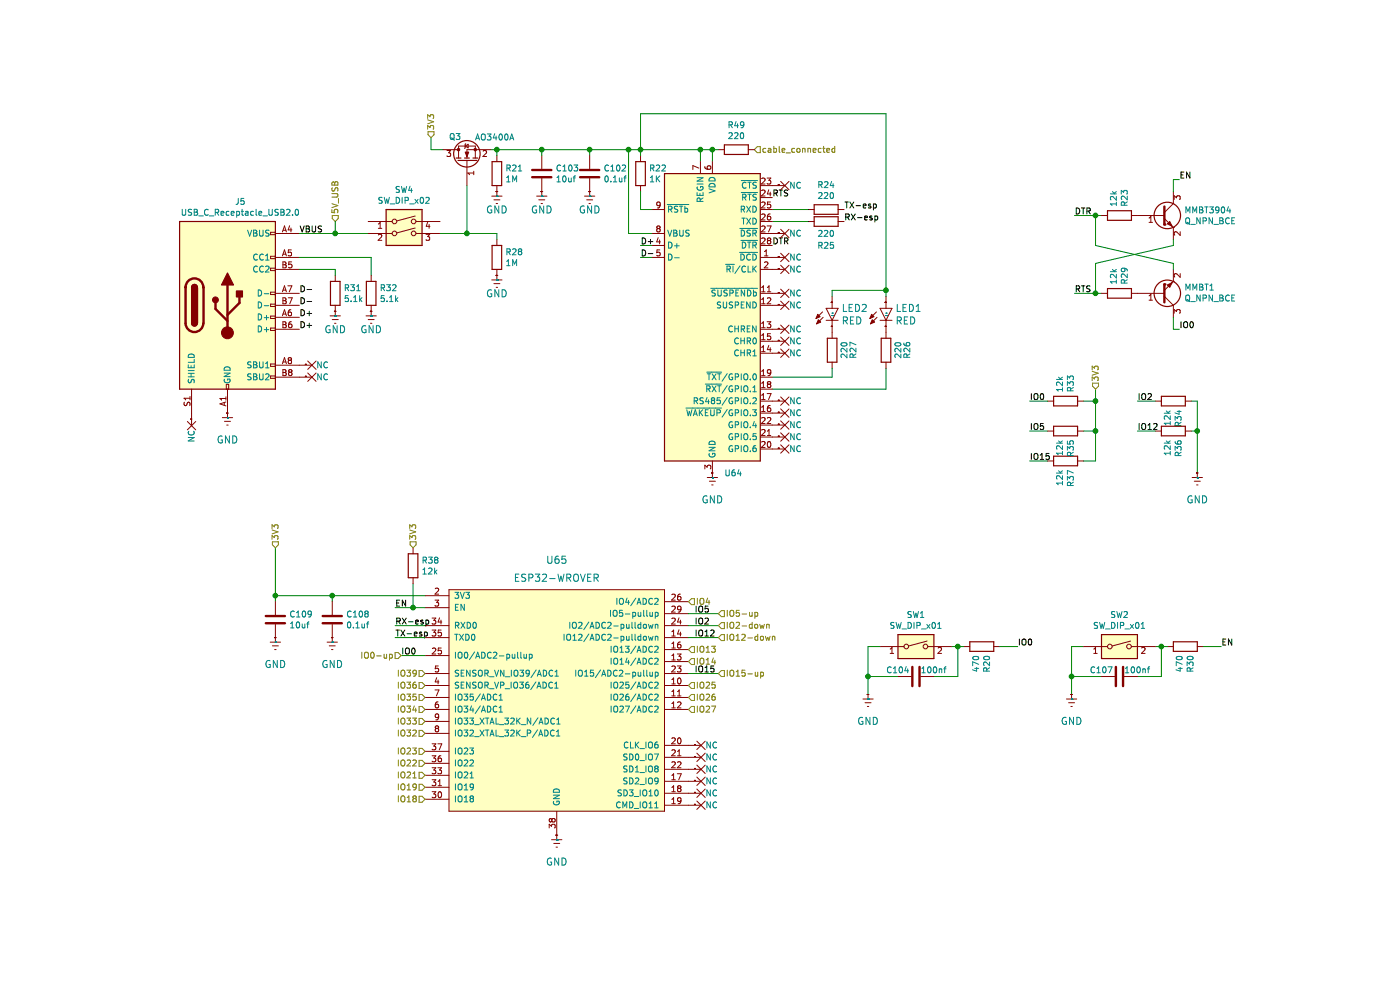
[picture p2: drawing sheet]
EESchema Schematic File Version 4
EELAYER 30 0
EELAYER END
$Descr A4 11693 8268
encoding utf-8
Sheet 3 8
Title ""
Date ""
Rev ""
Comp ""
Comment1 ""
Comment2 ""
Comment3 ""
Comment4 ""
$EndDescr
$Comp
L B.B-rescue:ESP32-WROVER-B.B-eagle-import-B.B-rescue U65
U 1 1
P 4650 5775
F 0 "U65" H 4650 6875 60  0000 C CNN
F 1 "ESP32-WROVER" H 4650 6725 60  0000 C CNN
F 2 "BB:ESP32-WROVER" H 5100 5475 60  0001 C CNN
F 3 "https://www.espressif.com/sites/default/files/documentation/esp32-wrover-b_datasheet_en.pdf" H 5100 5475 60  0001 C CNN
F 4 "C503591" H 4650 5775 50  0001 C CNN "LCSC"
	1    4650 5775
	1    0    0    -1  
$EndComp
$Comp
L B.B-rescue:GND-B.B-eagle-import #GND0129
U 1 1
P 4650 7075
F 0 "#GND0129" H 4650 7075 50  0001 C CNN
F 1 "GND" H 4650 6954 59  0000 C CNN
F 2 "" H 4650 7075 50  0001 C CNN
F 3 "" H 4650 7075 50  0001 C CNN
	1    4650 7075
	1    0    0    -1  
$EndComp
$Comp
L B.B-rescue:USB_C_Receptacle_USB2.0-Connector-B.B-rescue J5
U 1 1
P 1900 2550
F 0 "J5" H 2007 3417 50  0000 C CNN
F 1 "USB_C_Receptacle_USB2.0" H 2007 3326 50  0000 C CNN
F 2 "BB:USB_C_Female-16Pin-HPJF" H 2050 2550 50  0001 C CNN
F 3 "https://www.usb.org/sites/default/files/documents/usb_type-c.zip" H 2050 2550 50  0001 C CNN
	1    1900 2550
	1    0    0    -1  
$EndComp
$Comp
L B.B-rescue:GND-B.B-eagle-import #GND0122
U 1 1
P 1900 3550
F 0 "#GND0122" H 1900 3550 50  0001 C CNN
F 1 "GND" H 1900 3429 59  0000 C CNN
F 2 "" H 1900 3550 50  0001 C CNN
F 3 "" H 1900 3550 50  0001 C CNN
	1    1900 3550
	1    0    0    -1  
$EndComp
$Comp
L B.B-rescue:R-Device-B.B-rescue R31
U 1 1
P 2800 2450
F 0 "R31" H 2870 2496 50  0000 L CNN
F 1 "5.1k" H 2870 2405 50  0000 L CNN
F 2 "Resistor_SMD:R_0402_1005Metric" V 2730 2450 50  0001 C CNN
F 3 "~" H 2800 2450 50  0001 C CNN
F 4 "C25905" H 2800 2450 50  0001 C CNN "LCSC"
	1    2800 2450
	1    0    0    -1  
$EndComp
Wire Wire Line
	2500 2250 2800 2250
Wire Wire Line
	2800 2250 2800 2300
Wire Wire Line
	3100 2300 3100 2150
$Comp
L B.B-rescue:GND-B.B-eagle-import #GND0118
U 1 1
P 2800 2700
F 0 "#GND0118" H 2800 2700 50  0001 C CNN
F 1 "GND" H 2800 2650 59  0000 C CNN
F 2 "" H 2800 2700 50  0001 C CNN
F 3 "" H 2800 2700 50  0001 C CNN
	1    2800 2700
	1    0    0    -1  
$EndComp
$Comp
L B.B-rescue:GND-B.B-eagle-import #GND0119
U 1 1
P 3100 2700
F 0 "#GND0119" H 3100 2700 50  0001 C CNN
F 1 "GND" H 3100 2650 59  0000 C CNN
F 2 "" H 3100 2700 50  0001 C CNN
F 3 "" H 3100 2700 50  0001 C CNN
	1    3100 2700
	1    0    0    -1  
$EndComp
Wire Wire Line
	3600 1250 3600 1150
Wire Wire Line
	2300 4575 2300 4975
Wire Wire Line
	9800 2650 9800 2750
Wire Wire Line
	9800 2750 9850 2750
Wire Wire Line
	9800 1600 9800 1500
Wire Wire Line
	9800 1500 9850 1500
Wire Wire Line
	3300 5075 3450 5075
Wire Wire Line
	3450 4875 3450 5075
Wire Wire Line
	3450 5075 3550 5075
Connection ~ 3450 5075
$Comp
L B.B-rescue:R-Device-B.B-rescue R33
U 1 1
P 8900 3350
F 0 "R33" H 8970 3396 50  0000 L CNN
F 1 "12k" H 8970 3305 50  0000 L CNN
F 2 "Resistor_SMD:R_0402_1005Metric" V 8830 3350 50  0001 C CNN
F 3 "~" H 8900 3350 50  0001 C CNN
F 4 "C25752" H 8900 3350 50  0001 C CNN "LCSC"
	1    8900 3350
	0    1    -1   0   
$EndComp
$Comp
L B.B-rescue:R-Device-B.B-rescue R37
U 1 1
P 8900 3850
F 0 "R37" H 8970 3896 50  0000 L CNN
F 1 "12k" H 8970 3805 50  0000 L CNN
F 2 "Resistor_SMD:R_0402_1005Metric" V 8830 3850 50  0001 C CNN
F 3 "~" H 8900 3850 50  0001 C CNN
F 4 "C25752" H 8900 3850 50  0001 C CNN "LCSC"
	1    8900 3850
	0    1    1    0   
$EndComp
$Comp
L B.B-rescue:R-Device-B.B-rescue R35
U 1 1
P 8900 3600
F 0 "R35" H 8970 3646 50  0000 L CNN
F 1 "12k" H 8970 3555 50  0000 L CNN
F 2 "Resistor_SMD:R_0402_1005Metric" V 8830 3600 50  0001 C CNN
F 3 "~" H 8900 3600 50  0001 C CNN
F 4 "C25752" H 8900 3600 50  0001 C CNN "LCSC"
	1    8900 3600
	0    1    1    0   
$EndComp
Wire Wire Line
	9150 3250 9150 3350
Wire Wire Line
	9150 3850 9050 3850
Wire Wire Line
	9050 3600 9150 3600
Connection ~ 9150 3600
Wire Wire Line
	9150 3600 9150 3850
Wire Wire Line
	9050 3350 9150 3350
Connection ~ 9150 3350
Wire Wire Line
	9150 3350 9150 3600
$Comp
L B.B-rescue:C-Device-B.B-rescue C103
U 1 1
P 4525 1450
F 0 "C103" H 4640 1496 50  0000 L CNN
F 1 "10uf" H 4640 1405 50  0000 L CNN
F 2 "Capacitor_SMD:C_0805_2012Metric" H 4563 1300 50  0001 C CNN
F 3 "~" H 4525 1450 50  0001 C CNN
F 4 "C15850" H 4525 1450 50  0001 C CNN "LCSC"
	1    4525 1450
	1    0    0    -1  
$EndComp
$Comp
L B.B-rescue:GND-B.B-eagle-import #GND0111
U 1 1
P 4525 1700
F 0 "#GND0111" H 4525 1700 50  0001 C CNN
F 1 "GND" H 4525 1650 59  0000 C CNN
F 2 "" H 4525 1700 50  0001 C CNN
F 3 "" H 4525 1700 50  0001 C CNN
	1    4525 1700
	1    0    0    -1  
$EndComp
Wire Wire Line
	4525 1300 4525 1250
$Comp
L B.B-rescue:GND-B.B-eagle-import #GND0110
U 1 1
P 4925 1700
F 0 "#GND0110" H 4925 1700 50  0001 C CNN
F 1 "GND" H 4925 1650 59  0000 C CNN
F 2 "" H 4925 1700 50  0001 C CNN
F 3 "" H 4925 1700 50  0001 C CNN
	1    4925 1700
	1    0    0    -1  
$EndComp
Wire Wire Line
	4925 1300 4925 1250
Text Label 2500 2750 0    50   ~ 0
D+
Text Label 2500 2650 0    50   ~ 0
D+
Text Label 2500 2550 0    50   ~ 0
D-
Text Label 2500 2450 0    50   ~ 0
D-
$Comp
L B.B-rescue:R-Device-B.B-rescue R34
U 1 1
P 9800 3350
F 0 "R34" H 9870 3396 50  0000 L CNN
F 1 "12k" H 9870 3305 50  0000 L CNN
F 2 "Resistor_SMD:R_0402_1005Metric" V 9730 3350 50  0001 C CNN
F 3 "~" H 9800 3350 50  0001 C CNN
F 4 "C25752" H 9800 3350 50  0001 C CNN "LCSC"
	1    9800 3350
	0    1    1    0   
$EndComp
$Comp
L B.B-rescue:R-Device-B.B-rescue R36
U 1 1
P 9800 3600
F 0 "R36" H 9870 3646 50  0000 L CNN
F 1 "12k" H 9870 3555 50  0000 L CNN
F 2 "Resistor_SMD:R_0402_1005Metric" V 9730 3600 50  0001 C CNN
F 3 "~" H 9800 3600 50  0001 C CNN
F 4 "C25752" H 9800 3600 50  0001 C CNN "LCSC"
	1    9800 3600
	0    1    1    0   
$EndComp
Wire Wire Line
	9950 3350 10000 3350
Wire Wire Line
	10000 3350 10000 3600
Wire Wire Line
	9950 3600 10000 3600
Connection ~ 10000 3600
Wire Wire Line
	10000 3600 10000 3950
$Comp
L B.B-rescue:GND-B.B-eagle-import #GND0123
U 1 1
P 10000 4050
F 0 "#GND0123" H 10000 4050 50  0001 C CNN
F 1 "GND" H 10000 3929 59  0000 C CNN
F 2 "" H 10000 4050 50  0001 C CNN
F 3 "" H 10000 4050 50  0001 C CNN
	1    10000 4050
	1    0    0    -1  
$EndComp
Wire Wire Line
	3350 5475 3550 5475
Text HLabel 3350 5475 0    50   Input ~ 0
IO0-up
Wire Wire Line
	5750 5125 6000 5125
Wire Wire Line
	5750 5225 6000 5225
Wire Wire Line
	5750 5325 6000 5325
Wire Wire Line
	5750 5625 6000 5625
Text HLabel 6000 5125 2    50   Input ~ 0
IO5-up
Text HLabel 6000 5225 2    50   Input ~ 0
IO2-down
Text HLabel 6000 5325 2    50   Input ~ 0
IO12-down
Text HLabel 6000 5625 2    50   Input ~ 0
IO15-up
Text Label 3300 5075 0    50   ~ 0
EN
Text Label 3300 5225 0    50   ~ 0
RX-esp
Wire Wire Line
	3300 5225 3550 5225
Text Label 3300 5325 0    50   ~ 0
TX-esp
Wire Wire Line
	3300 5325 3550 5325
Text Label 3350 5475 0    50   ~ 0
IO0
Text Label 5800 5125 0    50   ~ 0
IO5
Text Label 5800 5225 0    50   ~ 0
IO2
Text Label 5800 5325 0    50   ~ 0
IO12
Text Label 5800 5625 0    50   ~ 0
IO15
Text Label 8600 3350 0    50   ~ 0
IO0
Text Label 8600 3600 0    50   ~ 0
IO5
Text Label 8600 3850 0    50   ~ 0
IO15
Wire Wire Line
	8600 3850 8750 3850
Wire Wire Line
	8600 3600 8750 3600
Wire Wire Line
	8600 3350 8750 3350
Text Label 9500 3350 0    50   ~ 0
IO2
Text Label 9500 3600 0    50   ~ 0
IO12
Wire Wire Line
	9500 3600 9650 3600
Wire Wire Line
	9500 3350 9650 3350
Text Label 9850 2750 0    50   ~ 0
IO0
Text Label 9850 1500 0    50   ~ 0
EN
Text Label 8975 1800 0    50   ~ 0
DTR
Text Label 8975 2450 0    50   ~ 0
RTS
Text HLabel 5750 5025 2    50   Input ~ 0
IO4
Text HLabel 5750 5425 2    50   Input ~ 0
IO13
Text HLabel 5750 5525 2    50   Input ~ 0
IO14
Text HLabel 5750 5725 2    50   Input ~ 0
IO25
Text HLabel 5750 5825 2    50   Input ~ 0
IO26
Text HLabel 5750 5925 2    50   Input ~ 0
IO27
Text HLabel 3550 5625 0    50   Input ~ 0
IO39
Text HLabel 3550 5725 0    50   Input ~ 0
IO36
Text HLabel 3550 5825 0    50   Input ~ 0
IO35
Text HLabel 3550 5925 0    50   Input ~ 0
IO34
Text HLabel 3550 6025 0    50   Input ~ 0
IO33
Text HLabel 3550 6125 0    50   Input ~ 0
IO32
Text HLabel 3550 6275 0    50   Input ~ 0
IO23
Text HLabel 3550 6375 0    50   Input ~ 0
IO22
Text HLabel 3550 6475 0    50   Input ~ 0
IO21
Text HLabel 3550 6575 0    50   Input ~ 0
IO19
Text HLabel 3550 6675 0    50   Input ~ 0
IO18
Wire Wire Line
	3700 1250 3600 1250
$Comp
L B.B-rescue:R-Device-B.B-rescue R28
U 1 1
P 4150 2150
F 0 "R28" H 4220 2196 50  0000 L CNN
F 1 "1M" H 4220 2105 50  0000 L CNN
F 2 "Resistor_SMD:R_0402_1005Metric" V 4080 2150 50  0001 C CNN
F 3 "~" H 4150 2150 50  0001 C CNN
F 4 "C26083" H 4150 2150 50  0001 C CNN "LCSC"
	1    4150 2150
	1    0    0    -1  
$EndComp
Wire Wire Line
	4150 2000 4150 1950
$Comp
L B.B-rescue:GND-B.B-eagle-import #GND0113
U 1 1
P 4150 2400
F 0 "#GND0113" H 4150 2400 50  0001 C CNN
F 1 "GND" H 4150 2350 59  0000 C CNN
F 2 "" H 4150 2400 50  0001 C CNN
F 3 "" H 4150 2400 50  0001 C CNN
	1    4150 2400
	1    0    0    -1  
$EndComp
Wire Wire Line
	3100 2150 2500 2150
Wire Wire Line
	2500 1950 2800 1950
$Comp
L B.B-rescue:SW_DIP_x01-Switch-B.B-rescue SW1
U 1 1
P 7650 5400
F 0 "SW1" H 7650 5667 50  0000 C CNN
F 1 "SW_DIP_x01" H 7650 5576 50  0000 C CNN
F 2 "Button_Switch_SMD:SW_Push_1P1T_NO_CK_KSC6xxJ" H 7650 5400 50  0001 C CNN
F 3 "~" H 7650 5400 50  0001 C CNN
F 4 "C318889" H 7650 5400 50  0001 C CNN "LCSC"
	1    7650 5400
	1    0    0    -1  
$EndComp
$Comp
L B.B-rescue:R-Device-B.B-rescue R20
U 1 1
P 8200 5400
F 0 "R20" H 8270 5446 50  0000 L CNN
F 1 "470" H 8270 5355 50  0000 L CNN
F 2 "Resistor_SMD:R_0402_1005Metric" V 8130 5400 50  0001 C CNN
F 3 "~" H 8200 5400 50  0001 C CNN
F 4 "C25117" H 8200 5400 50  0001 C CNN "LCSC"
	1    8200 5400
	0    1    1    0   
$EndComp
Wire Wire Line
	7350 5400 7250 5400
Wire Wire Line
	7250 5400 7250 5650
Wire Wire Line
	7500 5650 7250 5650
Connection ~ 7250 5650
Wire Wire Line
	7250 5650 7250 5800
$Comp
L B.B-rescue:GND-B.B-eagle-import #GND0112
U 1 1
P 7250 5900
F 0 "#GND0112" H 7250 5900 50  0001 C CNN
F 1 "GND" H 7250 5779 59  0000 C CNN
F 2 "" H 7250 5900 50  0001 C CNN
F 3 "" H 7250 5900 50  0001 C CNN
	1    7250 5900
	1    0    0    -1  
$EndComp
Wire Wire Line
	7800 5650 8000 5650
Wire Wire Line
	8000 5650 8000 5400
Wire Wire Line
	8000 5400 7950 5400
Wire Wire Line
	8000 5400 8050 5400
Connection ~ 8000 5400
$Comp
L B.B-rescue:R-Device-B.B-rescue R30
U 1 1
P 9900 5400
F 0 "R30" H 9970 5446 50  0000 L CNN
F 1 "470" H 9970 5355 50  0000 L CNN
F 2 "Resistor_SMD:R_0402_1005Metric" V 9830 5400 50  0001 C CNN
F 3 "~" H 9900 5400 50  0001 C CNN
F 4 "C25117" H 9900 5400 50  0001 C CNN "LCSC"
	1    9900 5400
	0    1    1    0   
$EndComp
Wire Wire Line
	9050 5400 8950 5400
Wire Wire Line
	8950 5400 8950 5650
Wire Wire Line
	9200 5650 8950 5650
Connection ~ 8950 5650
Wire Wire Line
	8950 5650 8950 5800
$Comp
L B.B-rescue:GND-B.B-eagle-import #GND0120
U 1 1
P 8950 5900
F 0 "#GND0120" H 8950 5900 50  0001 C CNN
F 1 "GND" H 8950 5779 59  0000 C CNN
F 2 "" H 8950 5900 50  0001 C CNN
F 3 "" H 8950 5900 50  0001 C CNN
	1    8950 5900
	1    0    0    -1  
$EndComp
Wire Wire Line
	9500 5650 9700 5650
Wire Wire Line
	9700 5650 9700 5400
Wire Wire Line
	9700 5400 9650 5400
Wire Wire Line
	9700 5400 9750 5400
Connection ~ 9700 5400
Wire Wire Line
	8350 5400 8500 5400
Text Label 8500 5400 0    50   ~ 0
IO0
Text Label 10200 5400 0    50   ~ 0
EN
$Comp
L B.B-rescue:R-Device-B.B-rescue R21
U 1 1
P 4150 1450
F 0 "R21" H 4220 1496 50  0000 L CNN
F 1 "1M" H 4220 1405 50  0000 L CNN
F 2 "Resistor_SMD:R_0402_1005Metric" V 4080 1450 50  0001 C CNN
F 3 "~" H 4150 1450 50  0001 C CNN
F 4 "C26083" H 4150 1450 50  0001 C CNN "LCSC"
	1    4150 1450
	1    0    0    -1  
$EndComp
Wire Wire Line
	4150 1300 4150 1250
$Comp
L B.B-rescue:GND-B.B-eagle-import #GND0109
U 1 1
P 4150 1700
F 0 "#GND0109" H 4150 1700 50  0001 C CNN
F 1 "GND" H 4150 1650 59  0000 C CNN
F 2 "" H 4150 1700 50  0001 C CNN
F 3 "" H 4150 1700 50  0001 C CNN
	1    4150 1700
	1    0    0    -1  
$EndComp
Wire Wire Line
	4100 1250 4150 1250
Text Label 6450 2050 0    50   ~ 0
DTR
Text Label 7050 1850 0    50   ~ 0
RX-esp
Text Label 7050 1750 0    50   ~ 0
TX-esp
Text Label 6450 1650 0    50   ~ 0
RTS
Text Label 5350 2150 0    50   ~ 0
D-
Wire Wire Line
	5450 2150 5350 2150
Wire Wire Line
	5450 2050 5350 2050
Text Label 5350 2050 0    50   ~ 0
D+
Wire Wire Line
	5950 1250 5950 1350
Wire Wire Line
	5850 1250 5950 1250
Wire Wire Line
	5850 1350 5850 1250
$Comp
L B.B-rescue:GND-B.B-eagle-import #GND0124
U 1 1
P 5950 4050
F 0 "#GND0124" H 5950 4050 50  0001 C CNN
F 1 "GND" H 5950 3929 59  0000 C CNN
F 2 "" H 5950 4050 50  0001 C CNN
F 3 "" H 5950 4050 50  0001 C CNN
	1    5950 4050
	1    0    0    -1  
$EndComp
Connection ~ 5850 1250
$Comp
L B.B-rescue:R-Device-B.B-rescue R22
U 1 1
P 5350 1450
F 0 "R22" H 5420 1496 50  0000 L CNN
F 1 "1K" H 5420 1405 50  0000 L CNN
F 2 "Resistor_SMD:R_0402_1005Metric" V 5280 1450 50  0001 C CNN
F 3 "~" H 5350 1450 50  0001 C CNN
F 4 "C11702" H 5350 1450 50  0001 C CNN "LCSC"
	1    5350 1450
	1    0    0    -1  
$EndComp
Wire Wire Line
	5350 1600 5350 1750
Wire Wire Line
	5350 1750 5450 1750
Wire Wire Line
	5350 1300 5350 1250
Connection ~ 5350 1250
Wire Wire Line
	5350 1250 5850 1250
Text Label 2500 1950 0    50   ~ 0
VBUS
Wire Wire Line
	8975 2450 9150 2450
Wire Wire Line
	8975 1800 9150 1800
$Comp
L B.B-rescue:R-Device-B.B-rescue R23
U 1 1
P 9350 1800
F 0 "R23" H 9420 1846 50  0000 L CNN
F 1 "12k" H 9420 1755 50  0000 L CNN
F 2 "Resistor_SMD:R_0402_1005Metric" V 9280 1800 50  0001 C CNN
F 3 "~" H 9350 1800 50  0001 C CNN
F 4 "C25752" H 9350 1800 50  0001 C CNN "LCSC"
	1    9350 1800
	0    1    -1   0   
$EndComp
$Comp
L B.B-rescue:R-Device-B.B-rescue R29
U 1 1
P 9350 2450
F 0 "R29" H 9420 2496 50  0000 L CNN
F 1 "12k" H 9420 2405 50  0000 L CNN
F 2 "Resistor_SMD:R_0402_1005Metric" V 9280 2450 50  0001 C CNN
F 3 "~" H 9350 2450 50  0001 C CNN
F 4 "C25752" H 9350 2450 50  0001 C CNN "LCSC"
	1    9350 2450
	0    1    -1   0   
$EndComp
Wire Wire Line
	9150 2450 9150 2200
Wire Wire Line
	9150 2200 9800 2050
Connection ~ 9150 2450
Wire Wire Line
	9150 2450 9200 2450
Wire Wire Line
	9800 2050 9800 2000
Wire Wire Line
	9800 2250 9800 2200
Wire Wire Line
	9800 2200 9150 2050
Wire Wire Line
	9150 2050 9150 1800
Connection ~ 9150 1800
Wire Wire Line
	9150 1800 9200 1800
Text HLabel 2300 4575 1    50   Input ~ 0
3V3
Text HLabel 3450 4575 1    50   Input ~ 0
3V3
Text HLabel 3600 1150 1    50   Input ~ 0
3V3
Text HLabel 9150 3250 1    50   Input ~ 0
3V3
$Comp
L B.B-rescue:NC-B.B-eagle-import #NC19
U 1 1
P 5750 6225
F 0 "#NC19" H 5750 6225 50  0001 C CNN
F 1 "NC" H 5750 6225 50  0001 C CNN
F 2 "" H 5750 6225 50  0001 C CNN
F 3 "" H 5750 6225 50  0001 C CNN
	1    5750 6225
	1    0    0    -1  
$EndComp
$Comp
L B.B-rescue:NC-B.B-eagle-import #NC20
U 1 1
P 5750 6325
F 0 "#NC20" H 5750 6325 50  0001 C CNN
F 1 "NC" H 5750 6325 50  0001 C CNN
F 2 "" H 5750 6325 50  0001 C CNN
F 3 "" H 5750 6325 50  0001 C CNN
	1    5750 6325
	1    0    0    -1  
$EndComp
$Comp
L B.B-rescue:NC-B.B-eagle-import #NC21
U 1 1
P 5750 6425
F 0 "#NC21" H 5750 6425 50  0001 C CNN
F 1 "NC" H 5750 6425 50  0001 C CNN
F 2 "" H 5750 6425 50  0001 C CNN
F 3 "" H 5750 6425 50  0001 C CNN
	1    5750 6425
	1    0    0    -1  
$EndComp
$Comp
L B.B-rescue:NC-B.B-eagle-import #NC22
U 1 1
P 5750 6525
F 0 "#NC22" H 5750 6525 50  0001 C CNN
F 1 "NC" H 5750 6525 50  0001 C CNN
F 2 "" H 5750 6525 50  0001 C CNN
F 3 "" H 5750 6525 50  0001 C CNN
	1    5750 6525
	1    0    0    -1  
$EndComp
$Comp
L B.B-rescue:NC-B.B-eagle-import #NC23
U 1 1
P 5750 6625
F 0 "#NC23" H 5750 6625 50  0001 C CNN
F 1 "NC" H 5750 6625 50  0001 C CNN
F 2 "" H 5750 6625 50  0001 C CNN
F 3 "" H 5750 6625 50  0001 C CNN
	1    5750 6625
	1    0    0    -1  
$EndComp
$Comp
L B.B-rescue:NC-B.B-eagle-import #NC24
U 1 1
P 5750 6725
F 0 "#NC24" H 5750 6725 50  0001 C CNN
F 1 "NC" H 5750 6725 50  0001 C CNN
F 2 "" H 5750 6725 50  0001 C CNN
F 3 "" H 5750 6725 50  0001 C CNN
	1    5750 6725
	1    0    0    -1  
$EndComp
$Comp
L B.B-rescue:NC-B.B-eagle-import #NC10
U 1 1
P 2500 3050
F 0 "#NC10" H 2500 3050 50  0001 C CNN
F 1 "NC" H 2500 3050 50  0001 C CNN
F 2 "" H 2500 3050 50  0001 C CNN
F 3 "" H 2500 3050 50  0001 C CNN
	1    2500 3050
	1    0    0    -1  
$EndComp
$Comp
L B.B-rescue:NC-B.B-eagle-import #NC11
U 1 1
P 2500 3150
F 0 "#NC11" H 2500 3150 50  0001 C CNN
F 1 "NC" H 2500 3150 50  0001 C CNN
F 2 "" H 2500 3150 50  0001 C CNN
F 3 "" H 2500 3150 50  0001 C CNN
	1    2500 3150
	1    0    0    -1  
$EndComp
$Comp
L B.B-rescue:NC-B.B-eagle-import #NC1
U 1 1
P 6450 1550
F 0 "#NC1" H 6450 1550 50  0001 C CNN
F 1 "NC" H 6450 1550 50  0001 C CNN
F 2 "" H 6450 1550 50  0001 C CNN
F 3 "" H 6450 1550 50  0001 C CNN
	1    6450 1550
	1    0    0    -1  
$EndComp
$Comp
L B.B-rescue:NC-B.B-eagle-import #NC2
U 1 1
P 6450 1950
F 0 "#NC2" H 6450 1950 50  0001 C CNN
F 1 "NC" H 6450 1950 50  0001 C CNN
F 2 "" H 6450 1950 50  0001 C CNN
F 3 "" H 6450 1950 50  0001 C CNN
	1    6450 1950
	1    0    0    -1  
$EndComp
$Comp
L B.B-rescue:NC-B.B-eagle-import #NC3
U 1 1
P 6450 2150
F 0 "#NC3" H 6450 2150 50  0001 C CNN
F 1 "NC" H 6450 2150 50  0001 C CNN
F 2 "" H 6450 2150 50  0001 C CNN
F 3 "" H 6450 2150 50  0001 C CNN
	1    6450 2150
	1    0    0    -1  
$EndComp
$Comp
L B.B-rescue:NC-B.B-eagle-import #NC4
U 1 1
P 6450 2250
F 0 "#NC4" H 6450 2250 50  0001 C CNN
F 1 "NC" H 6450 2250 50  0001 C CNN
F 2 "" H 6450 2250 50  0001 C CNN
F 3 "" H 6450 2250 50  0001 C CNN
	1    6450 2250
	1    0    0    -1  
$EndComp
$Comp
L B.B-rescue:NC-B.B-eagle-import #NC5
U 1 1
P 6450 2450
F 0 "#NC5" H 6450 2450 50  0001 C CNN
F 1 "NC" H 6450 2450 50  0001 C CNN
F 2 "" H 6450 2450 50  0001 C CNN
F 3 "" H 6450 2450 50  0001 C CNN
	1    6450 2450
	1    0    0    -1  
$EndComp
$Comp
L B.B-rescue:NC-B.B-eagle-import #NC6
U 1 1
P 6450 2550
F 0 "#NC6" H 6450 2550 50  0001 C CNN
F 1 "NC" H 6450 2550 50  0001 C CNN
F 2 "" H 6450 2550 50  0001 C CNN
F 3 "" H 6450 2550 50  0001 C CNN
	1    6450 2550
	1    0    0    -1  
$EndComp
$Comp
L B.B-rescue:NC-B.B-eagle-import #NC7
U 1 1
P 6450 2750
F 0 "#NC7" H 6450 2750 50  0001 C CNN
F 1 "NC" H 6450 2750 50  0001 C CNN
F 2 "" H 6450 2750 50  0001 C CNN
F 3 "" H 6450 2750 50  0001 C CNN
	1    6450 2750
	1    0    0    -1  
$EndComp
$Comp
L B.B-rescue:NC-B.B-eagle-import #NC8
U 1 1
P 6450 2850
F 0 "#NC8" H 6450 2850 50  0001 C CNN
F 1 "NC" H 6450 2850 50  0001 C CNN
F 2 "" H 6450 2850 50  0001 C CNN
F 3 "" H 6450 2850 50  0001 C CNN
	1    6450 2850
	1    0    0    -1  
$EndComp
$Comp
L B.B-rescue:NC-B.B-eagle-import #NC9
U 1 1
P 6450 2950
F 0 "#NC9" H 6450 2950 50  0001 C CNN
F 1 "NC" H 6450 2950 50  0001 C CNN
F 2 "" H 6450 2950 50  0001 C CNN
F 3 "" H 6450 2950 50  0001 C CNN
	1    6450 2950
	1    0    0    -1  
$EndComp
$Comp
L B.B-rescue:NC-B.B-eagle-import #NC14
U 1 1
P 6450 3350
F 0 "#NC14" H 6450 3350 50  0001 C CNN
F 1 "NC" H 6450 3350 50  0001 C CNN
F 2 "" H 6450 3350 50  0001 C CNN
F 3 "" H 6450 3350 50  0001 C CNN
	1    6450 3350
	1    0    0    -1  
$EndComp
$Comp
L B.B-rescue:NC-B.B-eagle-import #NC15
U 1 1
P 6450 3450
F 0 "#NC15" H 6450 3450 50  0001 C CNN
F 1 "NC" H 6450 3450 50  0001 C CNN
F 2 "" H 6450 3450 50  0001 C CNN
F 3 "" H 6450 3450 50  0001 C CNN
	1    6450 3450
	1    0    0    -1  
$EndComp
$Comp
L B.B-rescue:NC-B.B-eagle-import #NC16
U 1 1
P 6450 3550
F 0 "#NC16" H 6450 3550 50  0001 C CNN
F 1 "NC" H 6450 3550 50  0001 C CNN
F 2 "" H 6450 3550 50  0001 C CNN
F 3 "" H 6450 3550 50  0001 C CNN
	1    6450 3550
	1    0    0    -1  
$EndComp
$Comp
L B.B-rescue:NC-B.B-eagle-import #NC17
U 1 1
P 6450 3650
F 0 "#NC17" H 6450 3650 50  0001 C CNN
F 1 "NC" H 6450 3650 50  0001 C CNN
F 2 "" H 6450 3650 50  0001 C CNN
F 3 "" H 6450 3650 50  0001 C CNN
	1    6450 3650
	1    0    0    -1  
$EndComp
$Comp
L B.B-rescue:NC-B.B-eagle-import #NC18
U 1 1
P 6450 3750
F 0 "#NC18" H 6450 3750 50  0001 C CNN
F 1 "NC" H 6450 3750 50  0001 C CNN
F 2 "" H 6450 3750 50  0001 C CNN
F 3 "" H 6450 3750 50  0001 C CNN
	1    6450 3750
	1    0    0    -1  
$EndComp
$Comp
L B.B-rescue:C-Device-B.B-rescue C104
U 1 1
P 7650 5650
F 0 "C104" V 7700 5800 50  0000 C CNN
F 1 "100nf" V 7700 5500 50  0000 C CNN
F 2 "Capacitor_SMD:C_0402_1005Metric" H 7688 5500 50  0001 C CNN
F 3 "~" H 7650 5650 50  0001 C CNN
F 4 "C1525" V 7650 5650 50  0001 C CNN "LCSC"
	1    7650 5650
	0    -1   -1   0   
$EndComp
$Comp
L B.B-rescue:R-Device-B.B-rescue R32
U 1 1
P 3100 2450
F 0 "R32" H 3170 2496 50  0000 L CNN
F 1 "5.1k" H 3170 2405 50  0000 L CNN
F 2 "Resistor_SMD:R_0402_1005Metric" V 3030 2450 50  0001 C CNN
F 3 "~" H 3100 2450 50  0001 C CNN
F 4 "C25905" H 3100 2450 50  0001 C CNN "LCSC"
	1    3100 2450
	1    0    0    -1  
$EndComp
$Comp
L B.B-rescue:LED-B.B-eagle-import LED1
U 1 1
P 7400 2575
F 0 "LED1" H 7478 2578 59  0000 L CNN
F 1 "RED" H 7478 2473 59  0000 L CNN
F 2 "LED_SMD:LED_0603_1608Metric" H 7400 2575 50  0001 C CNN
F 3 "" H 7400 2575 50  0001 C CNN
F 4 "C2286" H 7400 2575 50  0001 C CNN "LCSC"
	1    7400 2575
	1    0    0    -1  
$EndComp
$Comp
L B.B-rescue:LED-B.B-eagle-import LED2
U 1 1
P 6950 2575
F 0 "LED2" H 7028 2578 59  0000 L CNN
F 1 "RED" H 7028 2473 59  0000 L CNN
F 2 "LED_SMD:LED_0603_1608Metric" H 6950 2575 50  0001 C CNN
F 3 "" H 6950 2575 50  0001 C CNN
F 4 "C2286" H 6950 2575 50  0001 C CNN "LCSC"
	1    6950 2575
	1    0    0    -1  
$EndComp
Wire Wire Line
	7400 3075 7400 3250
$Comp
L B.B-rescue:R-Device-B.B-rescue R?
U 1 1
P 6900 1750
AR Path="/5FA3274C/5FA6121E" Ref="R?"  Part="1" 
AR Path="/5F9EE529/5FA6121E" Ref="R?"  Part="1" 
AR Path="/5F77B818/5FA6121E" Ref="R24"  Part="1" 
F 0 "R24" V 6693 1750 50  0000 C CNN
F 1 "220" V 6784 1750 50  0000 C CNN
F 2 "Resistor_SMD:R_0402_1005Metric" V 6830 1750 50  0001 C CNN
F 3 "~" H 6900 1750 50  0001 C CNN
F 4 "C25092" V 6900 1750 50  0001 C CNN "LCSC"
	1    6900 1750
	0    1    1    0   
$EndComp
$Comp
L B.B-rescue:R-Device-B.B-rescue R?
U 1 1
P 6900 1850
AR Path="/5FA3274C/5FA64256" Ref="R?"  Part="1" 
AR Path="/5F9EE529/5FA64256" Ref="R?"  Part="1" 
AR Path="/5F77B818/5FA64256" Ref="R25"  Part="1" 
F 0 "R25" V 7100 1850 50  0000 C CNN
F 1 "220" V 7000 1850 50  0000 C CNN
F 2 "Resistor_SMD:R_0402_1005Metric" V 6830 1850 50  0001 C CNN
F 3 "~" H 6900 1850 50  0001 C CNN
F 4 "C25092" V 6900 1850 50  0001 C CNN "LCSC"
	1    6900 1850
	0    1    1    0   
$EndComp
$Comp
L B.B-rescue:R-Device-B.B-rescue R?
U 1 1
P 6950 2925
AR Path="/5FA3274C/5FA643BB" Ref="R?"  Part="1" 
AR Path="/5F9EE529/5FA643BB" Ref="R?"  Part="1" 
AR Path="/5F77B818/5FA643BB" Ref="R27"  Part="1" 
F 0 "R27" V 7125 2925 50  0000 C CNN
F 1 "220" V 7050 2925 50  0000 C CNN
F 2 "Resistor_SMD:R_0402_1005Metric" V 6880 2925 50  0001 C CNN
F 3 "~" H 6950 2925 50  0001 C CNN
F 4 "C25092" V 6950 2925 50  0001 C CNN "LCSC"
	1    6950 2925
	1    0    0    -1  
$EndComp
$Comp
L B.B-rescue:R-Device-B.B-rescue R?
U 1 1
P 7400 2925
AR Path="/5FA3274C/5FA646C4" Ref="R?"  Part="1" 
AR Path="/5F9EE529/5FA646C4" Ref="R?"  Part="1" 
AR Path="/5F77B818/5FA646C4" Ref="R26"  Part="1" 
F 0 "R26" V 7575 2925 50  0000 C CNN
F 1 "220" V 7500 2925 50  0000 C CNN
F 2 "Resistor_SMD:R_0402_1005Metric" V 7330 2925 50  0001 C CNN
F 3 "~" H 7400 2925 50  0001 C CNN
F 4 "C25092" V 7400 2925 50  0001 C CNN "LCSC"
	1    7400 2925
	1    0    0    -1  
$EndComp
Text HLabel 2800 1850 1    50   Input ~ 0
5V_USB
Wire Wire Line
	2800 1850 2800 1950
Connection ~ 2800 1950
Wire Wire Line
	2800 1950 3075 1950
$Comp
L B.B-rescue:SW_DIP_x01-Switch-B.B-rescue SW2
U 1 1
P 9350 5400
F 0 "SW2" H 9350 5667 50  0000 C CNN
F 1 "SW_DIP_x01" H 9350 5576 50  0000 C CNN
F 2 "Button_Switch_SMD:SW_Push_1P1T_NO_CK_KSC6xxJ" H 9350 5400 50  0001 C CNN
F 3 "~" H 9350 5400 50  0001 C CNN
F 4 "C318889" H 9350 5400 50  0001 C CNN "LCSC"
	1    9350 5400
	1    0    0    -1  
$EndComp
$Comp
L B.B-rescue:C-Device-B.B-rescue C107
U 1 1
P 9350 5650
F 0 "C107" V 9400 5800 50  0000 C CNN
F 1 "100nf" V 9400 5500 50  0000 C CNN
F 2 "Capacitor_SMD:C_0402_1005Metric" H 9388 5500 50  0001 C CNN
F 3 "~" H 9350 5650 50  0001 C CNN
F 4 "C1525" V 9350 5650 50  0001 C CNN "LCSC"
	1    9350 5650
	0    -1   -1   0   
$EndComp
Wire Wire Line
	10050 5400 10200 5400
$Comp
L B.B-rescue:R-Device-B.B-rescue R38
U 1 1
P 3450 4725
F 0 "R38" H 3520 4771 50  0000 L CNN
F 1 "12k" H 3520 4680 50  0000 L CNN
F 2 "Resistor_SMD:R_0402_1005Metric" V 3380 4725 50  0001 C CNN
F 3 "~" H 3450 4725 50  0001 C CNN
F 4 "C25752" H 3450 4725 50  0001 C CNN "LCSC"
	1    3450 4725
	1    0    0    -1  
$EndComp
Wire Wire Line
	6450 1750 6750 1750
Wire Wire Line
	6450 1850 6750 1850
Wire Wire Line
	7400 3250 6450 3250
Wire Wire Line
	6450 3150 6950 3150
Wire Wire Line
	6950 3150 6950 3075
$Comp
L B.B-rescue:SW_DIP_x02-Switch-B.B-rescue SW4
U 1 1
P 3375 1950
F 0 "SW4" H 3375 2317 50  0000 C CNN
F 1 "SW_DIP_x02" H 3375 2226 50  0000 C CNN
F 2 "BB:SW-SMD-4" H 3375 1950 50  0001 C CNN
F 3 "https://datasheet.lcsc.com/szlcsc/2002271742_XKB-Connectivity-DSHP02TS-S_C319052.pdf" H 3375 1950 50  0001 C CNN
F 4 "C319052" H 3375 1950 50  0001 C CNN "LCSC"
	1    3375 1950
	1    0    0    -1  
$EndComp
Wire Wire Line
	3675 1950 3900 1950
Connection ~ 3900 1950
Wire Wire Line
	3900 1550 3900 1950
Connection ~ 4150 1250
Wire Wire Line
	3900 1950 4150 1950
Text HLabel 6300 1250 2    50   Input ~ 0
cable_connected
$Comp
L B.B-rescue:R-Device-B.B-rescue R?
U 1 1
P 6150 1250
AR Path="/5FA3274C/5FB94C99" Ref="R?"  Part="1" 
AR Path="/5F9EE529/5FB94C99" Ref="R?"  Part="1" 
AR Path="/5F77B818/5FB94C99" Ref="R49"  Part="1" 
F 0 "R49" V 5943 1250 50  0000 C CNN
F 1 "220" V 6034 1250 50  0000 C CNN
F 2 "Resistor_SMD:R_0402_1005Metric" V 6080 1250 50  0001 C CNN
F 3 "~" H 6150 1250 50  0001 C CNN
F 4 "C25092" V 6150 1250 50  0001 C CNN "LCSC"
	1    6150 1250
	0    1    1    0   
$EndComp
Wire Wire Line
	6000 1250 5950 1250
Connection ~ 5950 1250
$Comp
L B.B-rescue:NC-B.B-eagle-import #NC28
U 1 1
P 1600 3450
F 0 "#NC28" H 1600 3450 50  0001 C CNN
F 1 "NC" H 1600 3450 50  0001 C CNN
F 2 "" H 1600 3450 50  0001 C CNN
F 3 "" H 1600 3450 50  0001 C CNN
	1    1600 3450
	0    1    1    0   
$EndComp
Wire Wire Line
	7400 2475 7400 2425
Wire Wire Line
	7400 2425 6950 2425
Wire Wire Line
	6950 2425 6950 2475
Wire Wire Line
	7400 2425 7400 950 
Wire Wire Line
	5350 950  5350 1250
Connection ~ 7400 2425
Wire Wire Line
	7400 950  5350 950 
Wire Wire Line
	5450 1950 5250 1950
Wire Wire Line
	5250 1950 5250 1250
Connection ~ 5250 1250
Wire Wire Line
	5250 1250 5350 1250
$Comp
L B.B-rescue:2N7002-Transistor_FET-B.B-rescue Q3
U 1 1
P 3900 1350
F 0 "Q3" V 4104 1396 50  0000 L CNN
F 1 "AO3400A" V 4100 950 50  0000 L CNN
F 2 "Package_TO_SOT_SMD:SOT-23" H 4100 1275 50  0001 L CIN
F 3 "https://datasheet.lcsc.com/szlcsc/Alpha-Omega-Semicon-AOS-AO3400A_C20917.pdf" H 3900 1350 50  0001 L CNN
F 4 "C20917" H 3900 1350 50  0001 C CNN "LCSC"
F 5 "0;0;180" V 3900 1350 50  0001 C CNN "JLCPCB_CORRECTION"
	1    3900 1350
	0    -1   -1   0   
$EndComp
$Comp
L B.B-rescue:Q_NPN_BCE-B.B-rescue MMBT1
U 1 1
P 9750 2450
F 0 "MMBT1" H 9891 2404 50  0000 L CNN
F 1 "Q_NPN_BCE" H 9891 2495 50  0000 L CNN
F 2 "Package_TO_SOT_SMD:SOT-23" H 9900 2550 50  0001 C CNN
F 3 "https://datasheet.lcsc.com/szlcsc/Changjiang-Electronics-Tech-CJ-MMBT3904_C20526.pdf" H 9700 2450 50  0001 C CNN
F 4 "C20526" H 9750 2450 50  0001 C CNN "LCSC"
F 5 "C115751" H 9750 2450 50  0001 C CNN "Field5"
F 6 "0;0;180" H 9750 2450 50  0001 C CNN "JLCPCB_CORRECTION"
	1    9750 2450
	1    0    0    1   
$EndComp
$Comp
L B.B-rescue:Q_NPN_BCE-B.B-rescue MMBT3904
U 1 1
P 9750 1800
F 0 "MMBT3904" H 9891 1846 50  0000 L CNN
F 1 "Q_NPN_BCE" H 9891 1755 50  0000 L CNN
F 2 "Package_TO_SOT_SMD:SOT-23" H 9900 1900 50  0001 C CNN
F 3 "https://datasheet.lcsc.com/szlcsc/Changjiang-Electronics-Tech-CJ-MMBT3904_C20526.pdf" H 9700 1800 50  0001 C CNN
F 4 "C20526" H 9750 1800 50  0001 C CNN "LCSC"
F 5 "0;0;180" H 9750 1800 50  0001 C CNN "JLCPCB_CORRECTION"
	1    9750 1800
	1    0    0    -1  
$EndComp
$Comp
L B.B-rescue:CP2102N-A01-GQFN28-Interface_USB-B.B-rescue U64
U 1 1
P 5950 2650
F 0 "U64" H 6125 1350 50  0000 C CNN
F 1 "CP2102N-A01-GQFN28" H 5375 1350 50  0001 C CNN
F 2 "Package_DFN_QFN:QFN-28-1EP_5x5mm_P0.5mm_EP3.35x3.35mm" H 6400 1450 50  0001 L CNN
F 3 "https://www.silabs.com/documents/public/data-sheets/cp2102n-datasheet.pdf" H 6000 1900 50  0001 C CNN
F 4 "C105167" H 5950 2650 50  0001 C CNN "LCSC"
F 5 "0;0;-90" H 5950 2650 50  0001 C CNN "JLCPCB_CORRECTION"
	1    5950 2650
	1    0    0    -1  
$EndComp
Wire Wire Line
	2775 5025 2775 4975
$Comp
L B.B-rescue:GND-B.B-eagle-import #GND0125
U 1 1
P 2775 5425
F 0 "#GND0125" H 2775 5425 50  0001 C CNN
F 1 "GND" H 2775 5304 59  0000 C CNN
F 2 "" H 2775 5425 50  0001 C CNN
F 3 "" H 2775 5425 50  0001 C CNN
	1    2775 5425
	1    0    0    -1  
$EndComp
Wire Wire Line
	2300 4975 2775 4975
Wire Wire Line
	2775 4975 3550 4975
Connection ~ 2775 4975
Wire Wire Line
	2300 5025 2300 4975
$Comp
L B.B-rescue:GND-B.B-eagle-import #GND0126
U 1 1
P 2300 5425
F 0 "#GND0126" H 2300 5425 50  0001 C CNN
F 1 "GND" H 2300 5304 59  0000 C CNN
F 2 "" H 2300 5425 50  0001 C CNN
F 3 "" H 2300 5425 50  0001 C CNN
	1    2300 5425
	1    0    0    -1  
$EndComp
$Comp
L B.B-rescue:C-Device-B.B-rescue C109
U 1 1
P 2300 5175
F 0 "C109" H 2415 5221 50  0000 L CNN
F 1 "10uf" H 2415 5130 50  0000 L CNN
F 2 "Capacitor_SMD:C_0805_2012Metric" H 2338 5025 50  0001 C CNN
F 3 "~" H 2300 5175 50  0001 C CNN
F 4 "C15850" H 2300 5175 50  0001 C CNN "LCSC"
	1    2300 5175
	1    0    0    -1  
$EndComp
Connection ~ 2300 4975
$Comp
L B.B-rescue:C-Device-B.B-rescue C108
U 1 1
P 2775 5175
F 0 "C108" H 2890 5221 50  0000 L CNN
F 1 "0.1uf" H 2890 5130 50  0000 L CNN
F 2 "Capacitor_SMD:C_0805_2012Metric" H 2813 5025 50  0001 C CNN
F 3 "~" H 2775 5175 50  0001 C CNN
F 4 "C49678" H 2775 5175 50  0001 C CNN "LCSC"
	1    2775 5175
	1    0    0    -1  
$EndComp
Connection ~ 4925 1250
Wire Wire Line
	4925 1250 5250 1250
Wire Wire Line
	4150 1250 4525 1250
Connection ~ 4525 1250
Wire Wire Line
	4525 1250 4925 1250
$Comp
L B.B-rescue:C-Device-B.B-rescue C102
U 1 1
P 4925 1450
AR Path="/5F77B818/600D1997" Ref="C102"  Part="1" 
AR Path="/5FB26A97/600D1997" Ref="C?"  Part="1" 
F 0 "C102" H 5040 1496 50  0000 L CNN
F 1 "0.1uf" H 5040 1405 50  0000 L CNN
F 2 "Capacitor_SMD:C_0805_2012Metric" H 4963 1300 50  0001 C CNN
F 3 "~" H 4925 1450 50  0001 C CNN
F 4 "C49678" H 4925 1450 50  0001 C CNN "LCSC"
	1    4925 1450
	1    0    0    -1  
$EndComp
$EndSCHEMATC
